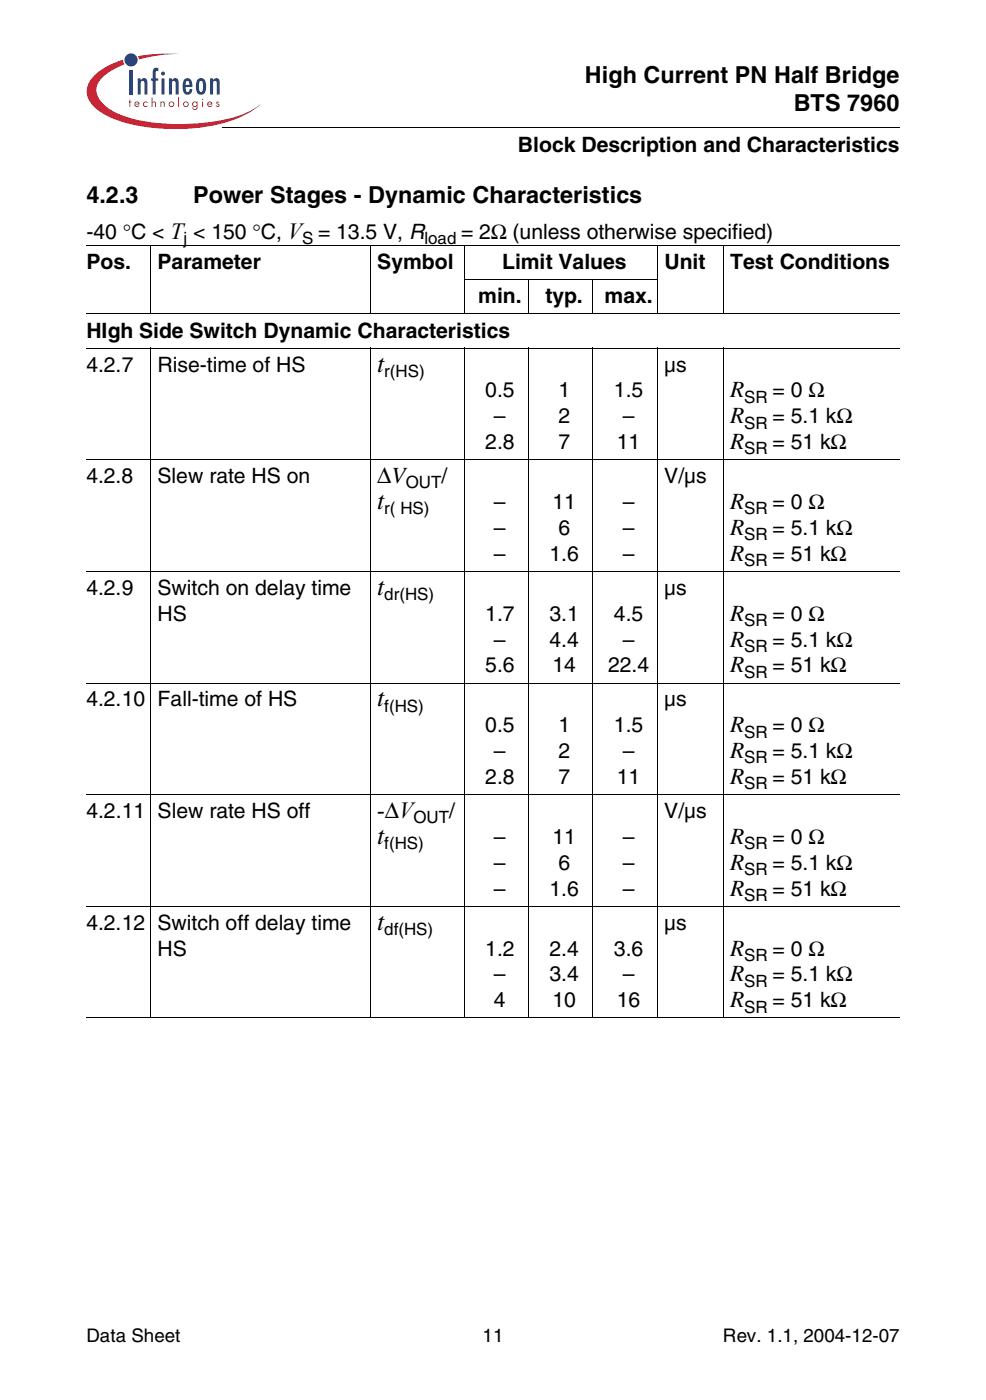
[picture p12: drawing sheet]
<svg xmlns="http://www.w3.org/2000/svg" width="207mm" height="294mm" viewBox="0 0 207 294" stroke-linecap="round" stroke-linejoin="round" font-family="sans-serif">
<g fill="#c82434">
<path d="M27.2 20.9h.2v.4h.2v.2h-.2v1h-.2v-1h-.1z"/>
<path d="M30.2 21.5l.6-.2 .2 .1v.3a.42 .42 0 0 0-.6-.1 .42 .42 0 0 0 0 .6 .42 .42 0 0 0 .6-.1v.3a.6 .6 0 0 1-.8-.1 .6 .6 0 0 1 0-.8z"/>
<path d="M31.8 20.5h.2v1l.4-.2 .3 .3 .1 .9h-.2l-.1-.8-.2-.2-.3 .2v.8h-.2z"/>
<path d="M33.7 21.3h.2v.2l.3-.2 .2 .1 .2 1.1h-.2v-.8l-.2-.2-.3 .2v.8h-.2z"/>
<path d="M37.4 20.5h.2v2h-.2z"/>
<path d="M45.5 21.5a.34 .34 0 0 1 .6 0h-.5l.1 .2a.4 .4 0 0 1 .4 .4 .4 .4 0 0 1-.3 .4 .4 .4 0 0 1-.5-.3l.6 .1-.1-.3a.4 .4 0 0 1-.3-.5z"/>
<path d="M29 11.8a36.8 36.8 0 0 1 8.7-.5 31.9 31.9 0 0 0-8.5 1.2z"/>
<path d="M19.9 15.8a14.7 14.7 0 0 1 6-3.3l.2 1a9.9 9.9 0 0 0-5.7 4.4 4 4 0 0 0 1.7 4.3 20.8 20.8 0 0 0 11.3 3.7 40 40 0 0 0 18.7-2.3l2.5-1.7a19.5 19.5 0 0 1-10.2 4.6 41.7 41.7 0 0 1-20.1-1.4 10 10 0 0 1-5.7-4.2 4.3 4.3 0 0 1 1.3-5.1z"/>
<path d="M28.5 21.6l.3-.1 .3 .3h-.7zM28.4 21.5a.59 .59 0 0 0 0 .9 .59 .59 0 0 0 .9-.2l-.2-.1-.2 .2a.37 .37 0 0 1-.5-.4h.9a.55 .55 0 0 0-.3-.5 .55 .55 0 0 0-.6 .1z"/>
<path d="M35.6 21.9a.41 .41 0 0 1 .8 0 .41 .41 0 0 1-.8 0zM35.4 21.9a.6 .6 0 0 0 1.2 0 .6 .6 0 0 0-1.2 0z"/>
<path d="M38.6 21.9a.45 .45 0 0 1 .9 0 .45 .45 0 0 1-.9 0zM38.4 21.9a.6 .6 0 0 0 1.2 0 .6 .6 0 0 0-1.2 0z"/>
<path d="M40.5 21.9a.4 .4 0 0 1 .8 0 .4 .4 0 0 1-.8 0zM40.5 21.5a.57 .57 0 0 0 0 .8 .57 .57 0 0 0 .8 0 .44 .44 0 0 1-.1 .5 .44 .44 0 0 1-.5 .1l-.1-.3h-.2a.57 .57 0 0 0 .6 .5 .57 .57 0 0 0 .5-.7v-1.1h-.2v.2l-.4-.2z"/>
<path d="M42.5 21.3h.2v1.2h-.2zM42.4 20.9a.15 .15 0 0 1 .3 0 .15 .15 0 0 1-.3 0z"/>
<path d="M43.8 21.6l.3-.1 .3 .3h-.7zM43.7 21.5a.59 .59 0 0 0 0 .9 .59 .59 0 0 0 .9-.2l-.2-.1-.2 .2a.37 .37 0 0 1-.5-.4h.9a.55 .55 0 0 0-.3-.5 .55 .55 0 0 0-.6 .1z"/>
</g>
<g fill="#18469d">
<path d="M27.2 14.8h.7v5.1h-.7z"/>
<path d="M28.9 16.5h.7v.4a.78 .78 0 0 1 1-.4 .78 .78 0 0 1 .4 1v2.4h-.7v-2.6l-.4-.3a.58 .58 0 0 0-.3 .7v2.2h-.7z"/>
<path d="M32.2 14.5a.91 .91 0 0 1 1.1-.2v.7l-.3-.1-.3 .3v1.3h.5v.5h-.5v2.9h-.6v-2.9h-.4v-.5h.4v-1.5z"/>
<path d="M35.5 16.5h.6v.4a.78 .78 0 0 1 1.1-.4 .78 .78 0 0 1 .3 1v2.4h-.6v-2.6l-.4-.3a.58 .58 0 0 0-.4 .7v2.2h-.6z"/>
<path d="M44.1 16.5h.7v.4a.78 .78 0 0 1 1-.4 .78 .78 0 0 1 .4 1v2.4h-.7v-2.6l-.4-.3a.58 .58 0 0 0-.3 .7v2.2h-.7z"/>
<path d="M33.9 16.5h.7v3.4h-.7zM33.8 15.5a.45 .45 0 0 1 .9 0 .45 .45 0 0 1-.9 0z"/>
<path d="M39.1 17.1l.3-.1a.73 .73 0 0 1 .4 .8h-.8zM38.9 16.5a2.66 2.66 0 0 0 0 3.3 1.02 1.02 0 0 0 1.1-.1 1.02 1.02 0 0 0 .4-1h-.6l-.1 .6-.3 .1a.97 .97 0 0 1-.4-1.1l1.4-.1a1.54 1.54 0 0 0-1-1.8z"/>
<path d="M41.9 17.1l.3-.1a1.27 1.27 0 0 1 .4 1.5l-.1 .7-.3 .1a1.26 1.26 0 0 1-.4-1.4zM41.4 16.8l-.3 1.4a1.24 1.24 0 0 0 .3 1.3 1.24 1.24 0 0 0 1.3 .3 2.57 2.57 0 0 0 0-3.3l-.5-.1-.5 .1z"/>
<circle cx="27.5" cy="12.6" r="1.38"/>
</g>
<path d="M46.6 26.6l.1 .2z" fill="#000"/>
<path d="M46.7 26.7h142.3" fill="none" stroke="#000" stroke-width=".21"/>
<path d="M18.1 28.8h45.9v4.8h-45.9z" fill="#fff"/>
<g fill="none" stroke="#000" stroke-width=".21">
<path d="M18.1 51.7h170.8M31.6 51.6v14.5M77.8 51.6v14.5M97.4 58.8h40.7M97.5 51.6v14.5M111 58.7v7.4M124.5 58.7v7.4M138 51.6v14.5M151.9 51.6v14.5M18.1 66h170.8M18.1 73.1h170.8M31.6 73.1v140.9"/>
<path d="M77.8 73.1v140.9M97.5 73.1v140.9M111 73.1v140.9M124.5 73.1v140.9M138 73.1v140.9M151.9 73.1v140.9M18.1 96.6h170.8M18.1 120.1h170.8M18.1 143.5h170.8M18.1 167h170.8M18.1 190.4h170.8M18.1 213.9h170.8"/>
</g>
<g font-size="5.4">
<text x="79.2" y="78.1">t</text>
<text x="79.2" y="107">t</text>
<text x="79.2" y="125">t</text>
<text x="79.2" y="148.4">t</text>
<text x="79.2" y="177.4">t</text>
<text x="79.2" y="195.4">t</text>
</g>
<g font-size="4.9">
<text x="122.8" y="17.4">High Current PN Half Bridge</text>
<text x="166.7" y="23.3">BTS 7960</text>
<text x="18.1" y="42.6">4.2.3</text>
<text x="40.5" y="42.6">Power Stages - Dynamic Characteristics</text>
<text x="153.4" y="83.5">R</text>
<text x="153.4" y="88.9">R</text>
<text x="153.4" y="94.4">R</text>
<text x="79.2" y="101.5">∆V</text>
<text x="153.4" y="107">R</text>
<text x="153.4" y="112.4">R</text>
<text x="153.4" y="117.8">R</text>
<text x="153.4" y="130.5">R</text>
<text x="153.4" y="135.9">R</text>
<text x="153.4" y="141.3">R</text>
<text x="153.4" y="153.9">R</text>
<text x="153.4" y="159.3">R</text>
<text x="153.4" y="164.7">R</text>
<text x="79.2" y="171.9">-∆V</text>
<text x="153.4" y="177.4">R</text>
<text x="153.4" y="182.8">R</text>
<text x="153.4" y="188.2">R</text>
<text x="153.4" y="200.8">R</text>
<text x="153.4" y="206.2">R</text>
<text x="153.4" y="211.7">R</text>
</g>
<g font-size="4.4">
<text x="108.8" y="31.9">Block Description and Characteristics</text>
<text x="18.1" y="50.2">-40 °C &lt; T &lt; 150 °C, V = 13.5 V, R</text>
<text x="96.8" y="50.2">= 2Ω (unless otherwise specified)</text>
<text x="18.1" y="56.6">Pos.</text>
<text x="33.1" y="56.6">Parameter</text>
<text x="79.2" y="56.6">Symbol</text>
<text x="105.5" y="56.6">Limit Values</text>
<text x="139.5" y="56.6">Unit</text>
<text x="153.4" y="56.6">Test Conditions</text>
<text x="100.4" y="63.7">min.</text>
<text x="114.5" y="63.7">typ.</text>
<text x="127" y="63.7">max.</text>
<text x="18.1" y="70.9">HIgh Side Switch Dynamic Characteristics</text>
<text x="18.1" y="78.1">4.2.7</text>
<text x="33.1" y="78.1">Rise-time of HS</text>
<text x="101.9" y="83.5">0.5</text>
<text x="117.3" y="83.5">1</text>
<text x="128.9" y="83.5">1.5</text>
<text x="139.5" y="78.1">µs</text>
<text x="162.2" y="83.5">= 0 Ω</text>
<text x="103.7" y="88.9">–</text>
<text x="117.3" y="88.9">2</text>
<text x="130.8" y="88.9">–</text>
<text x="162.2" y="88.9">= 5.1 kΩ</text>
<text x="101.9" y="94.4">2.8</text>
<text x="117.3" y="94.4">7</text>
<text x="129.6" y="94.4">11</text>
<text x="162.2" y="94.4">= 51 kΩ</text>
<text x="18.1" y="101.5">4.2.8</text>
<text x="33.1" y="101.5">Slew rate HS on</text>
<text x="92.7" y="101.5">/</text>
<text x="139.5" y="101.5">V/µs</text>
<text x="103.7" y="107">–</text>
<text x="116" y="107">11</text>
<text x="130.8" y="107">–</text>
<text x="162.2" y="107">= 0 Ω</text>
<text x="103.7" y="112.4">–</text>
<text x="117.3" y="112.4">6</text>
<text x="130.8" y="112.4">–</text>
<text x="162.2" y="112.4">= 5.1 kΩ</text>
<text x="103.7" y="117.8">–</text>
<text x="115.4" y="117.8">1.6</text>
<text x="130.8" y="117.8">–</text>
<text x="162.2" y="117.8">= 51 kΩ</text>
<text x="18.1" y="125">4.2.9</text>
<text x="33.1" y="125">Switch on delay time</text>
<text x="139.5" y="125">µs</text>
<text x="33.1" y="130.5">HS</text>
<text x="101.9" y="130.5">1.7</text>
<text x="115.4" y="130.5">3.1</text>
<text x="128.9" y="130.5">4.5</text>
<text x="162.2" y="130.5">= 0 Ω</text>
<text x="103.7" y="135.9">–</text>
<text x="115.4" y="135.9">4.4</text>
<text x="130.8" y="135.9">–</text>
<text x="162.2" y="135.9">= 5.1 kΩ</text>
<text x="101.9" y="141.3">5.6</text>
<text x="116" y="141.3">14</text>
<text x="127.7" y="141.3">22.4</text>
<text x="162.2" y="141.3">= 51 kΩ</text>
<text x="18.1" y="148.4">4.2.10 Fall-time of HS</text>
<text x="139.5" y="148.4">µs</text>
<text x="101.9" y="153.9">0.5</text>
<text x="117.3" y="153.9">1</text>
<text x="128.9" y="153.9">1.5</text>
<text x="162.2" y="153.9">= 0 Ω</text>
<text x="103.7" y="159.3">–</text>
<text x="117.3" y="159.3">2</text>
<text x="130.8" y="159.3">–</text>
<text x="162.2" y="159.3">= 5.1 kΩ</text>
<text x="101.9" y="164.7">2.8</text>
<text x="117.3" y="164.7">7</text>
<text x="129.6" y="164.7">11</text>
<text x="162.2" y="164.7">= 51 kΩ</text>
<text x="18.1" y="171.9">4.2.11 Slew rate HS off</text>
<text x="94.3" y="171.9">/</text>
<text x="139.5" y="171.9">V/µs</text>
<text x="103.7" y="177.4">–</text>
<text x="116" y="177.4">11</text>
<text x="130.8" y="177.4">–</text>
<text x="162.2" y="177.4">= 0 Ω</text>
<text x="103.7" y="182.8">–</text>
<text x="117.3" y="182.8">6</text>
<text x="130.8" y="182.8">–</text>
<text x="162.2" y="182.8">= 5.1 kΩ</text>
<text x="103.7" y="188.2">–</text>
<text x="115.4" y="188.2">1.6</text>
<text x="130.8" y="188.2">–</text>
<text x="162.2" y="188.2">= 51 kΩ</text>
<text x="18.1" y="195.4">4.2.12 Switch off delay time</text>
<text x="139.5" y="195.4">µs</text>
<text x="33.1" y="200.8">HS</text>
<text x="101.9" y="200.8">1.2</text>
<text x="115.4" y="200.8">2.4</text>
<text x="128.9" y="200.8">3.6</text>
<text x="162.2" y="200.8">= 0 Ω</text>
<text x="103.7" y="206.2">–</text>
<text x="115.4" y="206.2">3.4</text>
<text x="130.8" y="206.2">–</text>
<text x="162.2" y="206.2">= 5.1 kΩ</text>
<text x="103.7" y="211.7">4</text>
<text x="116" y="211.7">10</text>
<text x="129.6" y="211.7">16</text>
<text x="162.2" y="211.7">= 51 kΩ</text>
</g>
<g font-size="3.9">
<text x="18.1" y="282.1">Data Sheet</text>
<text x="101.3" y="282.1">11</text>
<text x="151.8" y="282.1">Rev. 1.1, 2004-12-07</text>
</g>
<g font-size="3.6">
<text x="38.6" y="51.3">j</text>
<text x="63.4" y="51.3">S</text>
<text x="89.1" y="51.3">load</text>
<text x="80.7" y="79.2">r(HS)</text>
<text x="156.3" y="84.6">SR</text>
<text x="156.3" y="90.1">SR</text>
<text x="156.3" y="95.5">SR</text>
<text x="85.2" y="102.6">OUT</text>
<text x="80.7" y="108.1">r( HS)</text>
<text x="156.3" y="108.1">SR</text>
<text x="156.3" y="113.5">SR</text>
<text x="156.3" y="118.9">SR</text>
<text x="80.7" y="126.1">dr(HS)</text>
<text x="156.3" y="131.6">SR</text>
<text x="156.3" y="137">SR</text>
<text x="156.3" y="142.4">SR</text>
<text x="80.7" y="149.6">f(HS)</text>
<text x="156.3" y="155">SR</text>
<text x="156.3" y="160.4">SR</text>
<text x="156.3" y="165.9">SR</text>
<text x="86.8" y="173">OUT</text>
<text x="80.7" y="178.5">f(HS)</text>
<text x="156.3" y="178.5">SR</text>
<text x="156.3" y="183.9">SR</text>
<text x="156.3" y="189.3">SR</text>
<text x="80.7" y="196.5">df(HS)</text>
<text x="156.3" y="201.9">SR</text>
<text x="156.3" y="207.4">SR</text>
<text x="156.3" y="212.8">SR</text>
</g>
</svg>
